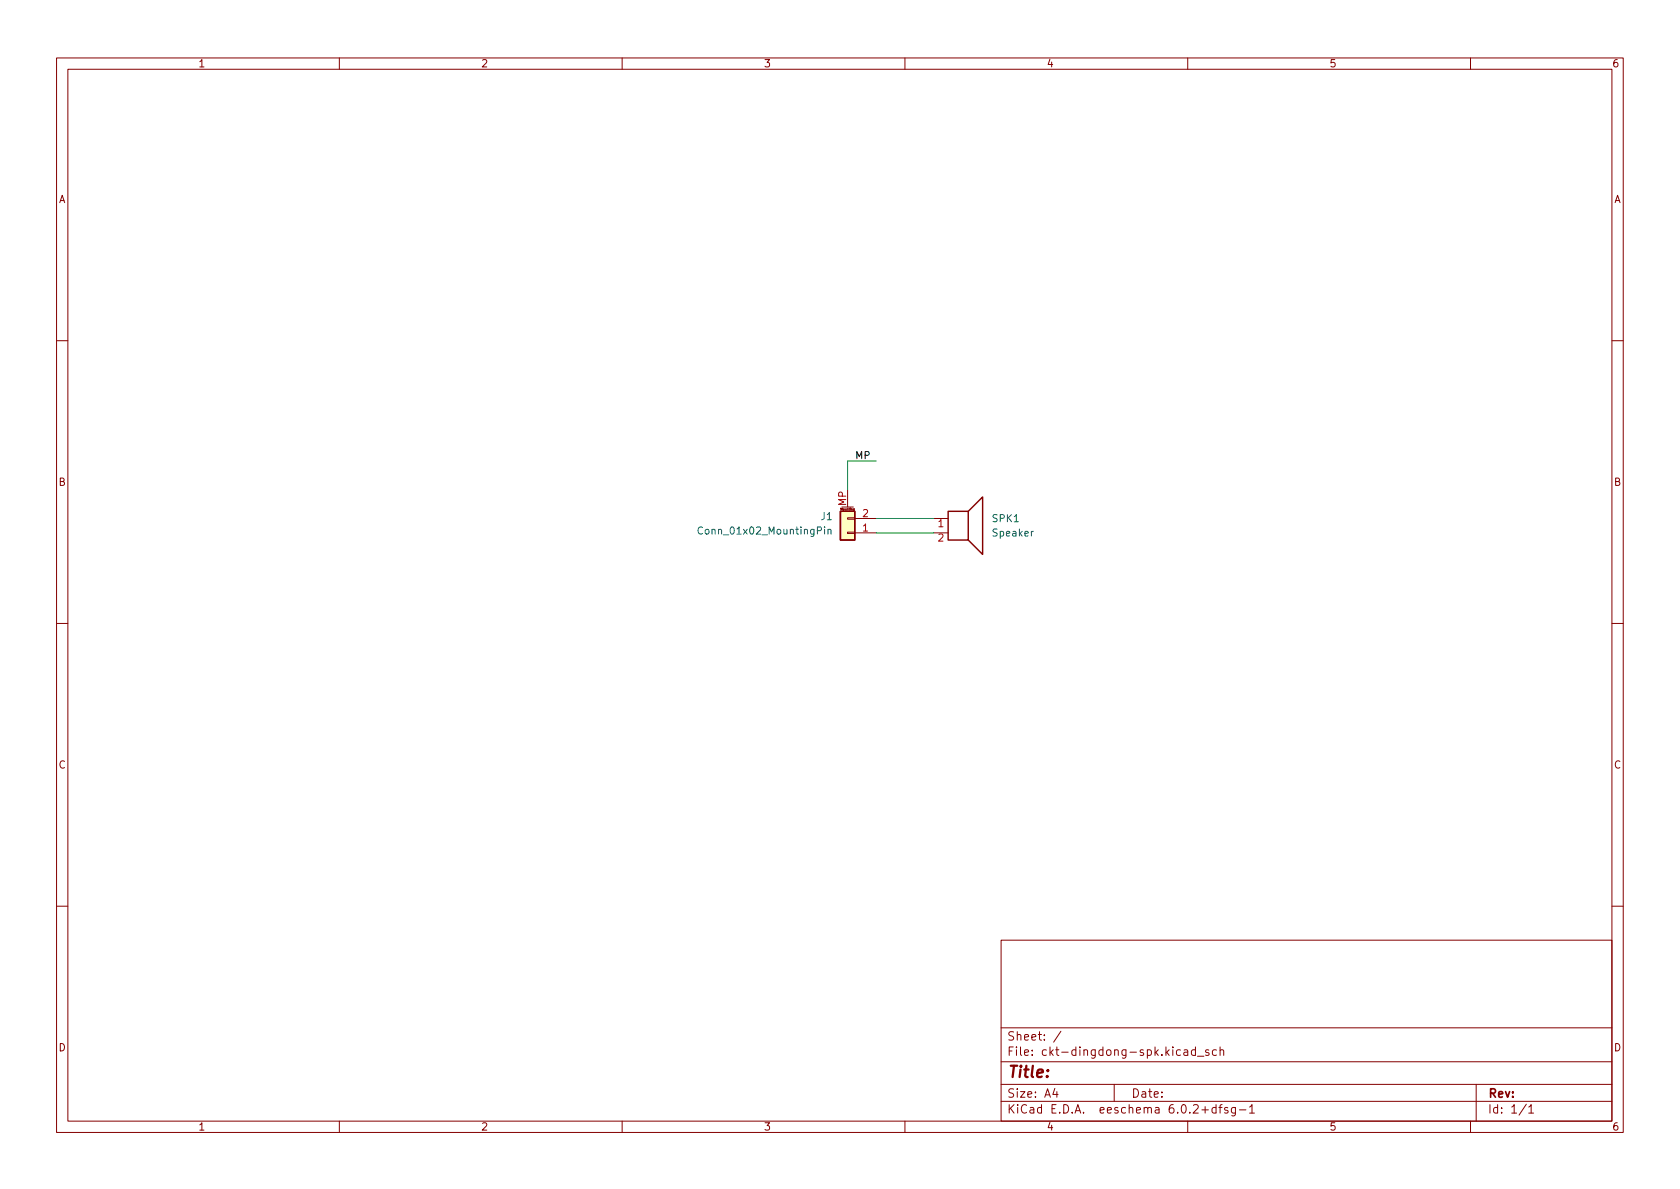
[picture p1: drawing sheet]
<svg xmlns="http://www.w3.org/2000/svg" width="297mm" height="210mm" viewBox="0 0 297 210" stroke-linecap="round" stroke-linejoin="round" font-family="sans-serif">
<g fill="none" stroke="#840000" stroke-width=".18">
<path d="M10 10.2h277v190.1h-277zM12 12.2h273v186.1h-273zM60 10.2v2M110 10.2v2M160 10.2v2M210 10.2v2M260 10.2v2M10 60.2h2M285 60.2h2M148.8 89.7h2.1M149.9 91.6h1.2v.2h-1.2zM149.9 94.1h1.2v.3h-1.2z"/>
<path d="M149.9 86.6v3.1M151 90v.3h-.1M151 90h-.1v.2h.1M151.1 94.2h3.8M151.1 91.7h3.8M165.1 94.2h2.5M165.1 91.7h2.5M10 110.2h2M285 110.2h2M10 160.2h2M177 166.3h108v32h-108zM285 160.2h2"/>
<path d="M60 198.3v2M110 198.3v2M160 198.3v2M177 194.8h108M177 191.8h108M177 187.8h108M177 181.8h108M186.5 192.5l-.4 1h1M186.9 193v1M187.6 182.4l-1.3 1.9M197 191.8v3M209.4 185.7h.5l.1 .9"/>
<path d="M210 198.3v2M210 186l-.5 .1a.29 .29 0 0 0-.2 .2 .29 .29 0 0 0 .2 .3h.5M211.4 185.7l-.5-.1-.3 .3v.4l.2 .3h.6M211.4 185.1v1.5M211.7 186.8h1.2M213.7 185.7l-.3-.1-.3 .2 .1 .3 .5 .1v.4h-.6M215 195.9l-.4-.1-.3 .3v.4l.1 .3h.6M215 195.3v1.5M215.1 185.7l-.5-.1-.2 .3v.4l.1 .3h.6M215.5 195.8h.6M215.7 185.8l.2-.2 .4 .1 .1 .9M215.7 185.1v1.5"/>
<path d="M216.1 195.3l-.4 .2v1.3M217.1 195.9l-.4-.1-.2 .2 .1 .3 .5 .1v.4h-.6M218.4 195.8v1.2l-.3 .3h-.3M218.4 195.9l-.4-.1-.3 .3v.4l.2 .3h.5M219.1 196.3h1.2M220.9 195.8l.5-.5v1.5M220.9 196.8h.9M260 198.3v2M261 191.8v6.5M269.9 195.3l-1.3 1.9M270.3 195.8l.4-.5v1.5M270.3 196.8h.9"/>
</g>
<path d="M148.6 90.4h2.5v5.1h-2.5z" fill="#ffffc2" stroke="#ffffc2" stroke-width=".18"/>
<path d="M148.6 90.4h2.5v5.1h-2.5zM167.6 90.4h3.6v5.1h-3.6zM171.2 90.4l2.5-2.5v10.1l-2.5-2.5" fill="none" stroke="#840000" stroke-width=".25"/>
<path d="M124.2 93.3a.6 .6 0 0 0-.8 .4 .6 .6 0 0 0 .6 .7l.2-.1M145.8 93.2v.1M145.8 93.6v.8M146.4 93.7l.2-.1 .3 .1v.7M146.4 93.6v.8" fill="none" stroke="#006464" stroke-width=".18"/>
<path d="M154.9 81.5h-5v5.1M154.9 91.7h10.2M154.9 94.2h10.2" fill="none" stroke="#009600" stroke-width=".18"/>
<text font-size="2.8" fill="#840000" x="178" y="190.6">Title:</text>
<g font-size="2.1" fill="#840000">
<text x="178" y="184">Sheet: /</text>
<text x="178" y="186.7">File: ckt-dingdong-spk.kicad_sch</text>
<text x="178" y="196.9">KiCad E.D.A. eeschema 6.0.2+dfsg-1</text>
<text x="178" y="194.1">Size: A4</text>
<text x="200" y="194.1">Date:</text>
<text x="263" y="194.1">Rev:</text>
<text x="263" y="196.9">Id: 1/1</text>
</g>
<g font-size="1.8" fill="#840000">
<text x="35" y="11.9">1</text>
<text x="85" y="11.9">2</text>
<text x="135" y="11.9">3</text>
<text x="185" y="11.9">4</text>
<text x="235" y="11.9">5</text>
<text x="285" y="11.9">6</text>
<text x="10.3" y="35.9">A</text>
<text x="285.3" y="35.9">A</text>
<text x="10.3" y="85.9">B</text>
<text x="285.3" y="85.9">B</text>
<text x="10.3" y="135.9">C</text>
<text x="285.3" y="135.9">C</text>
<text x="10.3" y="185.9">D</text>
<text x="285.3" y="185.9">D</text>
<text x="35" y="199.9">1</text>
<text x="85" y="199.9">2</text>
<text x="135" y="199.9">3</text>
<text x="185" y="199.9">4</text>
<text x="235" y="199.9">5</text>
<text x="285" y="199.9">6</text>
</g>
<text font-size="1.8" fill="#0f0f0f" x="151.1" y="81.2">MP</text>
<g font-size="1.8" fill="#a90000">
<text x="149.6" y="89.5" transform="rotate(-90 149.6 89.5)">MP</text>
<text x="152.5" y="94">1</text>
<text x="152.5" y="91.4">2</text>
<text x="165.9" y="93.2">1</text>
<text x="165.9" y="95.8">2</text>
</g>
<g font-size="1.8" fill="#006464">
<text x="124.1" y="94.5">Conn_01x02_MountingPin</text>
<text x="145.2" y="92">J1</text>
<text x="175.5" y="92.3">SPK1</text>
<text x="175.6" y="94.9">Speaker</text>
</g>
<text font-size=".5" fill="#840000" x="148.7" y="90.2">Mounting</text>
</svg>
